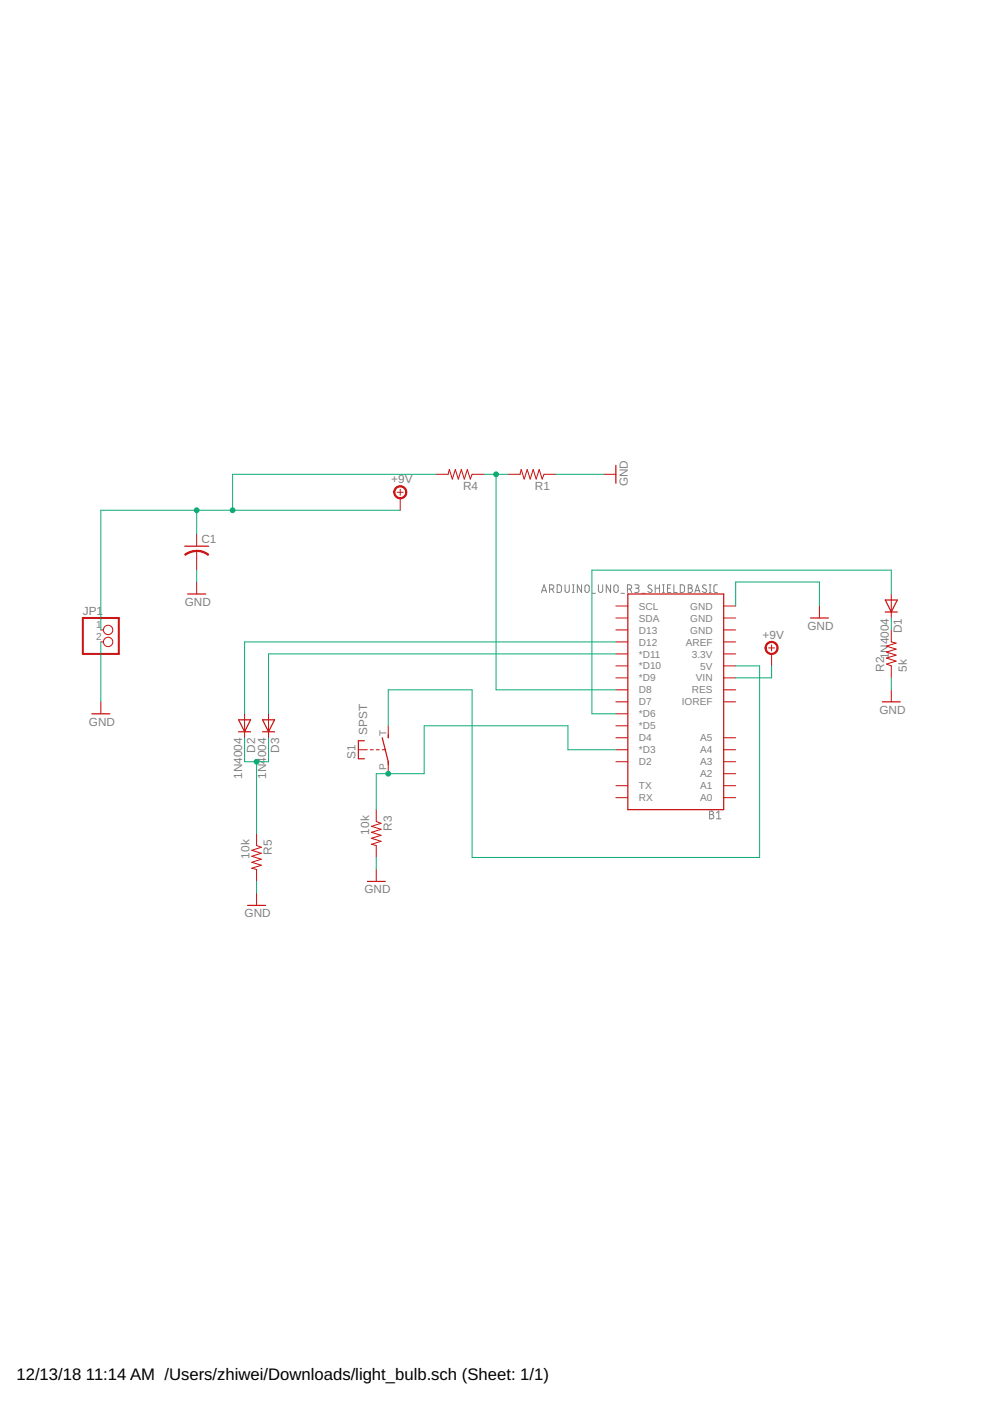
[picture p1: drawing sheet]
<svg xmlns="http://www.w3.org/2000/svg" width="210mm" height="297mm" viewBox="0 0 210 297" stroke-linecap="round" stroke-linejoin="round" font-family="sans-serif">
<g fill="none" stroke="#808080" stroke-width=".21">
<path d="M114.8 125.6l.6-1.6 .5 1.6M115 125.2h.8M116.5 124.9h.5a.46 .46 0 0 0 .4-.5 .46 .46 0 0 0-.4-.4h-.5v1.6M117.1 124.9l.3 .7M118.1 124h.6l.3 .3v.9l-.3 .4h-.6zM119.8 124v1.2a.44 .44 0 0 0 .4 .4 .44 .44 0 0 0 .5-.4v-1.2M121.4 124h.3M121.4 125.6h.3M121.6 124v1.6M123.3 124v1.6l-.9-1.6v1.6M124.1 124.1l.4-.1 .3 .1 .1 1.1a.46 .46 0 0 1-.4 .4 .46 .46 0 0 1-.5-.4zM125.5 125.8h.7"/>
<path d="M126.9 124v1.2a.46 .46 0 0 0 .4 .4 .46 .46 0 0 0 .5-.4v-1.2M129.5 124v1.6l-1-1.6v1.6M130.3 124.1l.3-.1 .3 .1 .2 1.1a.46 .46 0 0 1-.5 .4 .46 .46 0 0 1-.4-.4zM131.7 125.8h.7M133 124.9h.5a.46 .46 0 0 0 .4-.5 .46 .46 0 0 0-.4-.4h-.5v1.6M133.6 124.9l.3 .7M134.6 124h.5a.36 .36 0 0 1 .4 .4 .36 .36 0 0 1-.4 .3h-.3M135 124.7a.46 .46 0 0 1 .5 .5 .46 .46 0 0 1-.5 .4h-.4M136.1 125.8h.7M138.2 124.1l-.2-.1a.37 .37 0 0 0-.5 .2 .37 .37 0 0 0 .1 .5l.5 .2a.4 .4 0 0 1 0 .6 .4 .4 0 0 1-.6 0l-.1-.1M138.9 124.7h.9M138.9 124v1.6"/>
<path d="M139.8 124v1.6M140.5 124h.3M140.5 125.6h.3M140.7 124v1.6M141.5 124.7h.6M142.2 124h-.7v1.6h.7M142.9 124v1.6h.7M144.2 124h.6l.3 .3v.9l-.3 .4h-.6zM145.9 124h.5a.36 .36 0 0 1 .3 .4 .36 .36 0 0 1-.3 .3 .46 .46 0 0 1 .4 .5 .46 .46 0 0 1-.4 .4h-.5zM145.9 124.7h.5M147.3 125.6l.5-1.6 .6 1.6M147.4 125.2h.9"/>
<path d="M149.7 124.1l-.2-.1a.38 .38 0 0 0-.5 .2 .38 .38 0 0 0 .1 .5l.5 .2a.41 .41 0 0 1 .1 .7 .41 .41 0 0 1-.6-.1l-.2-.1M150.4 124h.3M150.4 125.6h.3M150.6 124v1.6M152.1 124h-.5l-.2 .4v1l.2 .2h.5M150.5 172h.4a.36 .36 0 0 1 .4 .3 .36 .36 0 0 1-.4 .4 .46 .46 0 0 1 .5 .5 .46 .46 0 0 1-.5 .4h-.4zM150.5 172.7h.4M151.9 173.6h.9M151.9 172.3l.5-.3v1.6"/>
</g>
<g fill="none" stroke="#c90d0c" stroke-width=".25">
<path d="M130.6 98.7v3.8M39.2 115.8h5M39.8 125.9h3.8M133.1 125.9h20.3v45.8h-20.3zM171.8 131h3.8M187.7 127.2h2.5l-1.2 2.6zM187.7 129.8h2.5M19.5 151.3h3.8M50.6 152.6h2.5l-1.2 2.6zM50.6 155.2h2.5M55.7 155.2h2.5M55.7 152.6h2.5l-1.3 2.6z"/>
<path d="M77.3 157.1h-1.3v3.8h1.3M81 156.4l1.3 5.1v.6M82.3 155.8v.6M187.1 148.8h3.8M52.5 192h3.8M77.9 186.9h3.8"/>
</g>
<g fill="none" stroke="#c90d0c" stroke-width=".21">
<path d="M41.7 113.3v2.5M41.7 116.8v4.1M84.2 104.4h1.3M84.9 103.7v1.3M84.9 105.6v2.6M92.5 100.6h2.5l.3-1.1 .6 2.1 .6-2.1 .7 2.1 .6-2.1 .6 2.1 .7-2.1 .6 2.1 .4-1h2.5M107.7 100.6h2.6l.2-1.1 .6 2.1 .7-2.1 .6 2.1 .7-2.1 .6 2.1 .6-2.1 .7 2.1 .3-1h2.6M128 100.6h2.6M21.4 136.1h.5M21.4 133.6h.5M41.7 123.4v2.5M130.6 138.6h2.5"/>
<path d="M130.6 136.1h2.5M130.6 133.6h2.5M130.6 131h2.5M130.6 128.5h2.5M153.4 138.6h2.6M153.4 136.1h2.6M153.4 133.6h2.6M153.4 131h2.6M153.4 128.5h2.6M163 137.4h1.2M163.6 136.7v1.3M163.6 138.6v2.6"/>
<path d="M173.7 128.5v2.5M189 133.6v2.5l1 .3-2 .6 2 .6-2 .7 2 .6-2 .6 2 .7-2 .6 1 .4v2.5M189 125.9v5.1M21.4 148.8v2.5M51.9 151.3v5.1M56.9 151.3v5.1M76 159h1.9M78.5 159h.6M79.8 159h.6M81 159h.7M82.3 153.9v2.5M130.6 159h2.5"/>
<path d="M130.6 156.4h2.5M130.6 153.9h2.5M130.6 151.3h2.5M130.6 148.8h2.5M130.6 146.3h2.5M130.6 143.7h2.5M130.6 141.2h2.5M153.4 159h2.6M153.4 156.4h2.6M153.4 148.8h2.6M153.4 146.3h2.6M153.4 143.7h2.6"/>
<path d="M153.4 141.2h2.6M189 146.3v2.5M54.4 176.7v2.6l1 .3-2 .7 2 .6-2 .6 2 .7-2 .6 2 .7-2 .6 1 .2v2.6M79.8 171.7v2.5l1 .4-2 .6 2 .6-2 .7 2 .6-2 .6 2 .7-2 .6 1 .3v2.5M82.3 161.5v2.5M130.6 169.1h2.5M130.6 166.6h2.5M130.6 161.5h2.5M153.4 169.1h2.6M153.4 166.6h2.6M153.4 161.5h2.6M153.4 164h2.6"/>
<path d="M54.4 189.4v2.6M79.8 184.3v2.6"/>
<circle cx="22.9" cy="133.6" r=".99"/>
<circle cx="22.9" cy="136.1" r=".99"/>
</g>
<g fill="#c90d0c" stroke="#c90d0c" stroke-width=".21">
<path d="M41.7 116.7l1.4 .2 1.2 .6-.2 .3-.9-.6-1.5-.3z" fill-rule="evenodd"/>
<path d="M39.2 117.5l1.1-.6 1.4-.2v.2l-1 .2-1.4 .7z" fill-rule="evenodd"/>
<path d="M83.8 103.4a1.4 1.4 0 0 1 2.3 .3 1.4 1.4 0 0 1-.9 2 1.4 1.4 0 0 1-1.7-1.3h.2a1.15 1.15 0 0 1 1.6-1.1 1.15 1.15 0 0 1 .3 1.9 1.15 1.15 0 0 1-1.8-.6l-.1-.2h-.2z" fill-rule="evenodd"/>
<path d="M162.6 136.4a1.4 1.4 0 0 1 2.2 .2 1.4 1.4 0 0 1-.8 2.1 1.4 1.4 0 0 1-1.8-1.3h.3a1.14 1.14 0 0 1 1.6-1 1.14 1.14 0 0 1 .2 2 1.14 1.14 0 0 1-1.8-.7v-.3h-.3z" fill-rule="evenodd"/>
</g>
<path d="M17.6 131h7.6v7.6h-7.6z" fill="none" stroke="#c90d0c" stroke-width=".42"/>
<g fill="none" stroke="#0dab76" stroke-width=".21">
<path d="M41.7 108.2v5.1M84.9 108.2h-63.5v25.4M92.5 100.6h-43.2v7.6M102.6 100.6h5.1M105.2 100.6v45.7h25.4M117.9 100.6h10.1M21.4 136.1v12.7M41.7 120.9v2.5M130.6 136.1h-78.7v15.2M130.6 138.6h-73.7v12.7M156 128.5v-5.1h17.7v5.1M189 125.9v-5h-63.5v30.4h5.1"/>
<path d="M189 131v2.6M51.9 156.4v5.1h5v-5.1M130.6 159h-10.2v-5.1h-30.5v10.1h-10.1v7.7M156 141.2h5.1v40.6h-61v-35.5h-17.8v7.6M163.6 141.2v2.5h-7.6M189 143.7v2.6M54.4 161.5v15.2M54.4 186.9v2.5M79.8 181.8v2.5"/>
</g>
<g fill="#0dab76" stroke="#0dab76" stroke-width=".21">
<circle cx="82.3" cy="164" r=".51"/>
<circle cx="105.2" cy="100.6" r=".51"/>
<circle cx="41.7" cy="108.2" r=".51"/>
<circle cx="49.3" cy="108.2" r=".51"/>
<circle cx="54.4" cy="161.5" r=".51"/>
</g>
<g font-size="3.5">
<text x="3.5" y="292.5">12/13/18</text>
<text x="18.2" y="292.5">11:14 AM /Users/zhiwei/Downloads/light_bulb.sch (Sheet: 1/1)</text>
</g>
<g font-size="2.5" fill="#808080">
<text x="83" y="102.5">+9V</text>
<text x="98.2" y="103.8">R4</text>
<text x="113.4" y="103.8">R1</text>
<text x="133.1" y="103.1" transform="rotate(-90 133.1 103.1)">GND</text>
<text x="42.7" y="115.2">C1</text>
<text x="17.6" y="130.4">JP1</text>
<text x="39.2" y="128.5">GND</text>
<text x="161.7" y="135.5">+9V</text>
<text x="171.2" y="133.6">GND</text>
<text x="191.2" y="134.2" transform="rotate(-90 191.2 134.2)">D1</text>
<text x="187.5" y="142.5" transform="rotate(-90 187.5 142.5)">R2</text>
<text x="188.4" y="139.8" transform="rotate(-90 188.4 139.8)">1N4004</text>
<text x="192.3" y="142.5" transform="rotate(-90 192.3 142.5)">5k</text>
<text x="18.8" y="153.9">GND</text>
<text x="77.9" y="155.8" transform="rotate(-90 77.9 155.8)">SPST</text>
<text x="186.4" y="151.3">GND</text>
<text x="54.1" y="159.6" transform="rotate(-90 54.1 159.6)">D2</text>
<text x="59.2" y="159.6" transform="rotate(-90 59.2 159.6)">D3</text>
<text x="75.3" y="160.9" transform="rotate(-90 75.3 160.9)">S1</text>
<text x="51.3" y="165.2" transform="rotate(-90 51.3 165.2)">1N4004</text>
<text x="56.4" y="165.2" transform="rotate(-90 56.4 165.2)">1N4004</text>
<text x="78.3" y="176.9" transform="rotate(-90 78.3 176.9)">10k</text>
<text x="83.1" y="176.1" transform="rotate(-90 83.1 176.1)">R3</text>
<text x="52.9" y="182" transform="rotate(-90 52.9 182)">10k</text>
<text x="57.7" y="181.2" transform="rotate(-90 57.7 181.2)">R5</text>
<text x="77.2" y="189.4">GND</text>
<text x="51.9" y="194.5">GND</text>
</g>
<g font-size="2.1" fill="#808080">
<text x="135.5" y="131.8">SDA</text>
<text x="135.5" y="129.3">SCL</text>
<text x="146.4" y="131.8">GND</text>
<text x="146.4" y="129.3">GND</text>
<text x="20.4" y="133.2">1</text>
<text x="20.4" y="135.8">2</text>
<text x="135.5" y="136.9">D12</text>
<text x="135.5" y="134.3">D13</text>
<text x="145.4" y="136.9">AREF</text>
<text x="146.4" y="134.3">GND</text>
<text x="135.5" y="141.9">*D10</text>
<text x="135.5" y="139.4">*D11</text>
<text x="146.7" y="139.4">3.3V</text>
<text x="148.5" y="141.9">5V</text>
<text x="135.5" y="149.6">D7</text>
<text x="135.5" y="147">D8</text>
<text x="135.5" y="144.5">*D9</text>
<text x="144.6" y="149.6">IOREF</text>
<text x="146.7" y="147">RES</text>
<text x="147.5" y="144.5">VIN</text>
<text x="135.5" y="154.6">*D5</text>
<text x="135.5" y="152.1">*D6</text>
<text x="82" y="156.1" transform="rotate(-90 82 156.1)">T</text>
<text x="135.5" y="159.7">*D3</text>
<text x="135.5" y="157.2">D4</text>
<text x="148.5" y="159.7">A4</text>
<text x="148.5" y="157.2">A5</text>
<text x="82" y="163.3" transform="rotate(-90 82 163.3)">P</text>
<text x="135.5" y="167.3">TX</text>
<text x="135.5" y="162.3">D2</text>
<text x="148.5" y="167.3">A1</text>
<text x="148.5" y="164.8">A2</text>
<text x="148.5" y="162.3">A3</text>
<text x="135.5" y="169.9">RX</text>
<text x="148.5" y="169.9">A0</text>
</g>
</svg>
